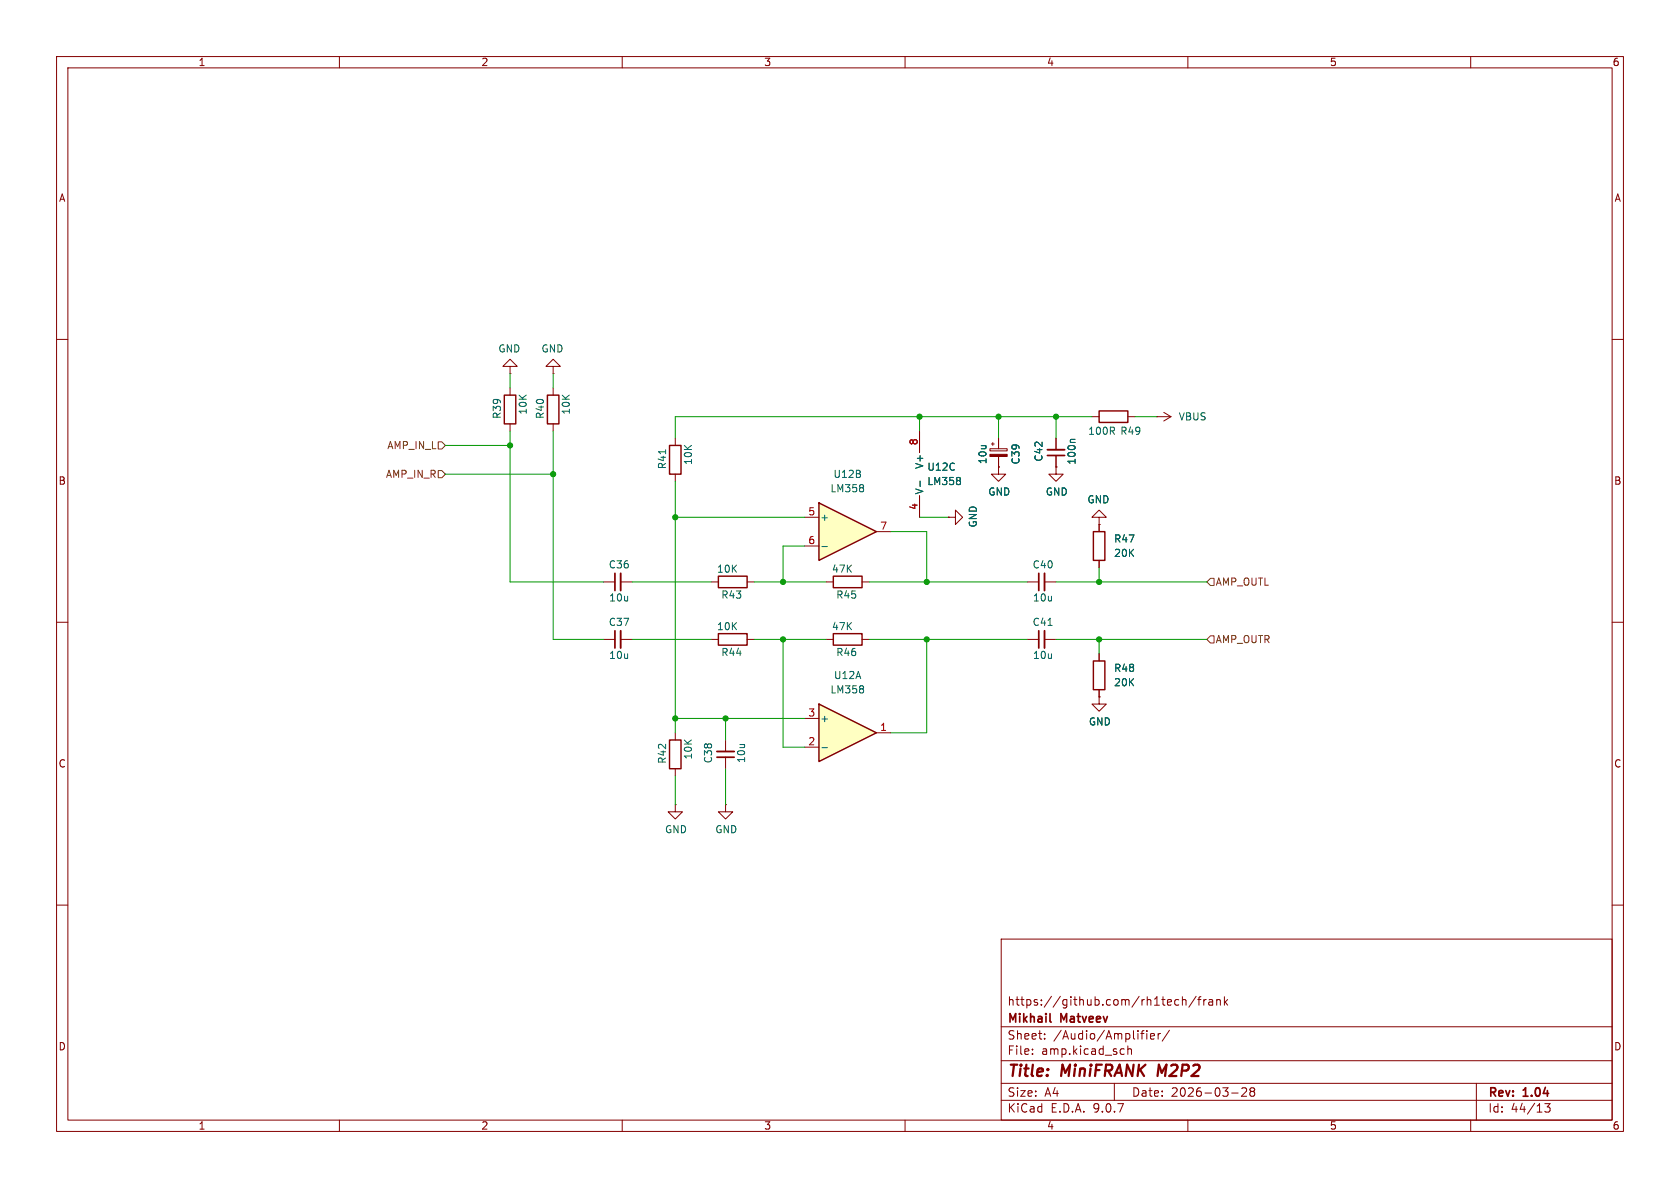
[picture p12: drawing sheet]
<svg xmlns="http://www.w3.org/2000/svg" width="297mm" height="210mm" viewBox="0 0 297 210" stroke-linecap="round" stroke-linejoin="round" font-family="sans-serif">
<g fill="none" stroke="#840000" stroke-width=".18">
<path d="M10 10h277v190h-277zM12 12h273v186h-273zM60 10v2M110 10v2M160 10v2M210 10v2M260 10v2M10 60h2M90.2 64.8h1.2l-1.2-1.3-1.3 1.3h1.3v1.2M90.2 66h.1M97.8 68.6v1.3M97.8 74.9v1.3"/>
<path d="M285 60h2M194.3 92.7v1.3M194.3 99.1v1.2M10 110h2M181.6 102.9h2M184.7 102.9h2M285 110h2M10 160h2M177 166h108v32h-108zM208 176.7l.4 .1M208.4 177.6l-.4 .1M209 176.8l.2-.1 .4 .1 .1 .9"/>
<path d="M209 176.2v1.5M211.5 176.1l-1.3 2M211.7 176.7h.6M212.3 176.2l-.3 .2v1.3M212.8 176.7v1M213.2 176.7l-.2 .1-.2 .2M213.7 176.8h.6l.1 .9M214.4 177.1h-.5a.29 .29 0 0 0-.2 .3 .29 .29 0 0 0 .2 .3l.5-.1M215.1 176.8l.2-.1 .4 .1v.9M215.1 176.7v1M216.5 176.2v1.5M216.6 177.1l.4 .6"/>
<path d="M217 176.7l-.5 .6M285 160h2M60 198v2M110 198v2M160 198v2M177 194.5h108M177 191.5h108M177 187.5h108M177 181.5h108M182.5 186.3v.1M182.5 185.5v.1M184.7 183.6v.1"/>
<path d="M184.7 182.8v.1M197 191.5v3M198.6 185.4l.1 .1M198.7 186.3l-.1 .1M199.4 184.9v1.5M199.4 185.5l.2-.1 .4 .1v.9M201.7 182.7h.5M202.1 182.2h.1M202.7 182.2v.1M202.7 182.7v1M203.4 183.2l.7-.1-.1-.3-.4-.1-.2 .2 .1 .7h.5M204.7 182.7v1"/>
<path d="M205.2 182.7l-.3 .1-.2 .2M206.7 182.1l-1.2 2M210 198v2M217.7 193.2h1.2M219.5 192.4l.6-.1 .2 .1 .1 .3-.9 1.1h.9M221.2 192.9l-.2-.2 .2-.4 .5 .1 .1 .2-.3 .3M221.2 192.9l-.2 .3v.5l.2 .1 .5-.1 .1-.2-.1-.4-.2-.2M221.2 192.9h.3M260 198v2M261 191.5v6.5M273.1 195.1h.9l-.5 .6 .5 .1v.7l-.3 .1h-.4l-.2-.1"/>
</g>
<path d="M204.9 188.2l-.3 2" fill="none" stroke="#840000" stroke-width=".4"/>
<path d="M183.6 101.3v3.1M185.6 180.5l.2 .2" fill="none" stroke="#840000" stroke-width=".3"/>
<path d="M184.7 101.3v3.1" fill="none" stroke="#840000" stroke-width=".33"/>
<path d="M96.8 69.9h2v5h-2zM193.3 94h2v5.1h-2z" fill="none" stroke="#840000" stroke-width=".25"/>
<path d="M144.8 124.5l10.1 5-10.1 5.1z" fill="#ffffc2"/>
<path d="M89.2 69.9h2v5h-2zM118.4 78.7h2v5.1h-2zM147.3 101.9h5.1v2h-5.1zM147.3 112h5.1v2h-5.1zM118.4 130.8h2v5.1h-2zM144.8 124.5l10.1 5-10.1 5.1z" fill="none" stroke="#840000" stroke-width=".25"/>
<g fill="none" stroke="#840000" stroke-width=".18">
<path d="M90.2 68.6v1.3M90.2 74.9v1.3M119.4 77.5v1.2M119.4 83.8v1.3M106.7 102.9h2M106.7 113h2M109.7 102.9h2.1M109.7 113h2.1M146 102.9h1.3M146 113h1.3M152.4 102.9h1.3M152.4 113h1.3"/>
<path d="M119.4 129.5v1.3M119.4 135.9v1.3M128.3 130.8v2M128.3 133.9v2M142.2 127h2.6M142.2 132.1h2.6M154.9 129.5h2.6"/>
</g>
<path d="M117.7 79.5v.7M145.3 132.2h1M152.6 121.4v.3M152.6 121.9v.5" fill="none" stroke="#006464" stroke-width=".18"/>
<path d="M108.7 101.3v3.1M108.7 111.5v3.1M126.7 133.9h3.1" fill="none" stroke="#840000" stroke-width=".3"/>
<path d="M109.7 101.3v3.1M109.7 111.5v3.1M126.7 132.8h3.1" fill="none" stroke="#840000" stroke-width=".33"/>
<path d="M144.8 88.9l10.1 5.1-10.1 5.1z" fill="#ffffc2"/>
<path d="M194.3 72.6h5.1v2.1h-5.1zM144.8 88.9l10.1 5.1-10.1 5.1zM127 101.9h5.1v2h-5.1zM127 112h5.1v2h-5.1zM193.3 116.8h2v5.1h-2z" fill="none" stroke="#840000" stroke-width=".25"/>
<g fill="none" stroke="#840000" stroke-width=".18">
<path d="M97.8 64.8h1.3l-1.3-1.3-1.3 1.3h1.3v1.2M97.8 66h.1M162.6 76.2v3.8M175 79.3h3.1v.4h-3.1zM175.3 78.5h.5M175.5 78.2v.5M176.5 77.5v1.8M186.7 77.5v2M193 73.7h1.3M199.4 73.7h1.3M204.5 73.7h.1M204.5 73.7h2.5"/>
<path d="M205.7 72.9l1.3 .8M207 73.7l-1.3 .7M142.2 91.4h2.6M142.2 96.5h2.6M154.9 94h2.6M162.6 87.6v3.8M167.6 91.4h1.3v-1.2l1.3 1.2-1.3 1.3v-1.3M167.6 91.4h.1M176.5 82.6v1.2h1.3l-1.3 1.3-1.2-1.3h1.2M176.5 82.6h.1M176.5 80.7v1.9M186.7 82.6v1.2h1.3l-1.3 1.3-1.3-1.3h1.3"/>
<path d="M186.7 82.6h.1M186.7 80.5v2.1M194.3 91.4h1.3l-1.3-1.2-1.3 1.2h1.3v1.3M194.3 92.7h.1M194.3 92.7v1.3M194.3 99.1v1.2M125.7 102.9h1.3M125.7 113h1.3M132.1 102.9h1.2M132.1 113h1.2M181.6 113h2M184.7 113h2"/>
<path d="M194.3 115.6v1.2M194.3 123.2v1.3h1.3l-1.3 1.2-1.3-1.2h1.3M194.3 123.2h.1M194.3 121.9v1.3M119.4 142.2v1.3h1.2l-1.2 1.3-1.3-1.3h1.3M119.4 142.2h.1M128.3 142.2v1.3h1.2l-1.2 1.3-1.3-1.3h1.3M128.3 142.2h.1"/>
</g>
<path d="M190.1 77.7h-.7l-.2 .2M145.3 96.6h1M152.6 85.8v.3M152.6 86.3v.5M162.7 85v1M169.7 84.5v.3M169.7 85.1v.4M185.3 110.6h.7" fill="none" stroke="#006464" stroke-width=".18"/>
<path d="M185.2 80.5h3M183.6 111.5v3.1" fill="none" stroke="#840000" stroke-width=".3"/>
<path d="M185.2 79.5h3M184.7 111.5v3.1" fill="none" stroke="#840000" stroke-width=".33"/>
<path d="M175 80.3h3.1v.4h-3.1z" fill="#840000" stroke="#840000" stroke-width=".18"/>
<path d="M77.5 78.1h.6l.6 .6-.6 .7h-.6zM77.5 83.2h.6l.6 .6-.6 .7h-.6zM214 112.4h.6v1.3h-.6l-.6-.7zM214 102.2h.6v1.3h-.6l-.6-.6z" fill="none" stroke="#725600" stroke-width=".18"/>
<g fill="none" stroke="#009600" stroke-width=".18">
<path d="M78.7 78.7h11.5M90.2 76.2v26.7h16.5M90.2 66v2.6M97.8 76.2v36.8h8.9M97.8 66v2.6M162.6 73.7v2.5M176.5 73.7v3.8M186.7 73.7v3.8M193 73.7h-73.6v3.8M200.7 73.7h3.8M78.7 83.8h19.1M119.4 91.4h22.8"/>
<path d="M119.4 85.1v44.4M142.2 96.5h-3.8v6.4M157.5 94h6.3v8.9M162.6 91.4h5M111.8 113h13.9M111.8 102.9h13.9M133.3 113h12.7M133.3 102.9h12.7M138.4 113v19.1h3.8M153.7 113h27.9M153.7 102.9h27.9M163.8 113v16.5h-6.3"/>
<path d="M186.7 113h26.7M186.7 102.9h26.7M194.3 100.3v2.6M194.3 113v2.6M119.4 127h22.8M119.4 137.2v5M128.3 127v3.8M128.3 135.9v6.3"/>
</g>
<g fill="#009600" stroke="#009600" stroke-width=".18">
<circle cx="128.3" cy="127" r=".46"/>
<circle cx="138.4" cy="102.9" r=".46"/>
<circle cx="138.4" cy="113" r=".46"/>
<circle cx="119.4" cy="127" r=".46"/>
<circle cx="163.8" cy="102.9" r=".46"/>
<circle cx="163.8" cy="113" r=".46"/>
<circle cx="176.5" cy="73.7" r=".46"/>
<circle cx="194.3" cy="102.9" r=".46"/>
<circle cx="162.6" cy="73.7" r=".46"/>
<circle cx="186.7" cy="73.7" r=".46"/>
<circle cx="194.3" cy="113" r=".46"/>
<circle cx="97.8" cy="83.8" r=".46"/>
<circle cx="90.2" cy="78.7" r=".46"/>
<circle cx="119.4" cy="91.4" r=".46"/>
</g>
<g font-size="2.8" fill="#840000">
<text x="178" y="190.9">Title:</text>
<text x="187.7" y="190.9">MiniFRANK</text>
<text x="205.5" y="190.9">M2P2</text>
</g>
<g font-size="2.1" fill="#840000">
<text x="178" y="178">https://github.com/rh1tech/frank</text>
<text x="178" y="184">Sheet:</text>
<text x="178" y="181.2">Mikhail</text>
<text x="186.2" y="184">/Audio/Amplifier/</text>
<text x="187.6" y="181.2">Matveev</text>
<text x="178" y="186.7">File:</text>
<text x="184.1" y="186.7">amp.kicad_sch</text>
<text x="178" y="196.9">KiCad</text>
<text x="178" y="194.1">Size:</text>
<text x="184.7" y="194.1">A4</text>
<text x="185.7" y="196.9">E.D.A.</text>
<text x="193.3" y="196.9">9.0.7</text>
<text x="200" y="194.1">Date:</text>
<text x="207" y="194.1">2026-03-28</text>
<text x="263" y="194.3">Rev:</text>
<text x="263" y="196.9">Id:</text>
<text x="267.1" y="196.9">44/13</text>
<text x="269.4" y="194.3">1.04</text>
</g>
<g font-size="1.8" fill="#840000">
<text x="35" y="11.9">1</text>
<text x="85" y="11.9">2</text>
<text x="135" y="11.9">3</text>
<text x="185" y="11.9">4</text>
<text x="235" y="11.9">5</text>
<text x="285" y="11.9">6</text>
<text x="10.3" y="35.9">A</text>
<text x="285.3" y="35.9">A</text>
<text x="10.3" y="85.9">B</text>
<text x="285.3" y="85.9">B</text>
<text x="10.3" y="135.9">C</text>
<text x="285.3" y="135.9">C</text>
<text x="10.3" y="185.9">D</text>
<text x="285.3" y="185.9">D</text>
<text x="35" y="199.9">1</text>
<text x="85" y="199.9">2</text>
<text x="135" y="199.9">3</text>
<text x="185" y="199.9">4</text>
<text x="235" y="199.9">5</text>
<text x="285" y="199.9">6</text>
</g>
<g font-size="1.8" fill="#006464">
<text x="88" y="62.5">GND</text>
<text x="95.6" y="62.5">GND</text>
<text x="88.7" y="74.2" transform="rotate(-90 88.7 74.2)">R39</text>
<text x="93.3" y="73.4" transform="rotate(-90 93.3 73.4)">10K</text>
<text x="96.4" y="74.2" transform="rotate(-90 96.4 74.2)">R40</text>
<text x="100.9" y="73.4" transform="rotate(-90 100.9 73.4)">10K</text>
<text x="192.3" y="77.1">100R</text>
<text x="198" y="77.1">R49</text>
<text x="208.3" y="74.5">VBUS</text>
<text x="118" y="83" transform="rotate(-90 118 83)">R41</text>
<text x="122.5" y="82.3" transform="rotate(-90 122.5 82.3)">10K</text>
<text x="163.4" y="83" transform="rotate(-90 163.4 83)">V+</text>
<text x="163.8" y="83.4">U12C</text>
<text x="174.6" y="82.1" transform="rotate(-90 174.6 82.1)">10u</text>
<text x="180.4" y="82.2" transform="rotate(-90 180.4 82.2)">C39</text>
<text x="184.5" y="81.7" transform="rotate(-90 184.5 81.7)">C42</text>
<text x="190.3" y="82.2" transform="rotate(-90 190.3 82.2)">100n</text>
<text x="146.7" y="87.2">LM358</text>
<text x="147.2" y="84.7">U12B</text>
<text x="163.4" y="87.5" transform="rotate(-90 163.4 87.5)">V-</text>
<text x="163.8" y="86">LM358</text>
<text x="174.6" y="87.8">GND</text>
<text x="184.8" y="87.8">GND</text>
<text x="192.1" y="89.2">GND</text>
<text x="144.9" y="92.3">+</text>
<text x="172.9" y="93.3" transform="rotate(-90 172.9 93.3)">GND</text>
<text x="107.5" y="100.7">C36</text>
<text x="126.7" y="101.4">10K</text>
<text x="147" y="101.4">47K</text>
<text x="182.5" y="100.7">C40</text>
<text x="196.9" y="96.1">R47</text>
<text x="196.9" y="98.7">20K</text>
<text x="107.6" y="106.5">10u</text>
<text x="127.4" y="106">R43</text>
<text x="147.7" y="106">R45</text>
<text x="182.5" y="106.5">10u</text>
<text x="107.5" y="110.8">C37</text>
<text x="126.7" y="111.6">10K</text>
<text x="147" y="111.6">47K</text>
<text x="182.5" y="110.8">C41</text>
<text x="107.6" y="116.7">10u</text>
<text x="127.4" y="116.2">R44</text>
<text x="147.7" y="116.2">R46</text>
<text x="182.5" y="116.7">10u</text>
<text x="196.9" y="119">R48</text>
<text x="146.7" y="122.8">LM358</text>
<text x="147.3" y="120.2">U12A</text>
<text x="196.9" y="121.5">20K</text>
<text x="144.9" y="127.9">+</text>
<text x="192.4" y="128.4">GND</text>
<text x="118" y="135.1" transform="rotate(-90 118 135.1)">R42</text>
<text x="122.5" y="134.4" transform="rotate(-90 122.5 134.4)">10K</text>
<text x="126.1" y="135" transform="rotate(-90 126.1 135)">C38</text>
<text x="131.9" y="135" transform="rotate(-90 131.9 135)">10u</text>
<text x="117.5" y="147.5">GND</text>
<text x="126.4" y="147.5">GND</text>
</g>
<g font-size="1.8" fill="#725600">
<text x="68.4" y="79.6">AMP_IN_L</text>
<text x="68.1" y="84.7">AMP_IN_R</text>
<text x="214.8" y="103.7">AMP_OUTL</text>
<text x="214.8" y="113.9">AMP_OUTR</text>
</g>
<g font-size="1.8" fill="#a90000">
<text x="162.3" y="78.8" transform="rotate(-90 162.3 78.8)">8</text>
<text x="142.8" y="91.2">5</text>
<text x="155.5" y="93.7">7</text>
<text x="162.3" y="90.2" transform="rotate(-90 162.3 90.2)">4</text>
<text x="142.8" y="96.3">6</text>
<text x="142.8" y="126.7">3</text>
<text x="142.8" y="131.8">2</text>
<text x="155.5" y="129.3">1</text>
</g>
</svg>
